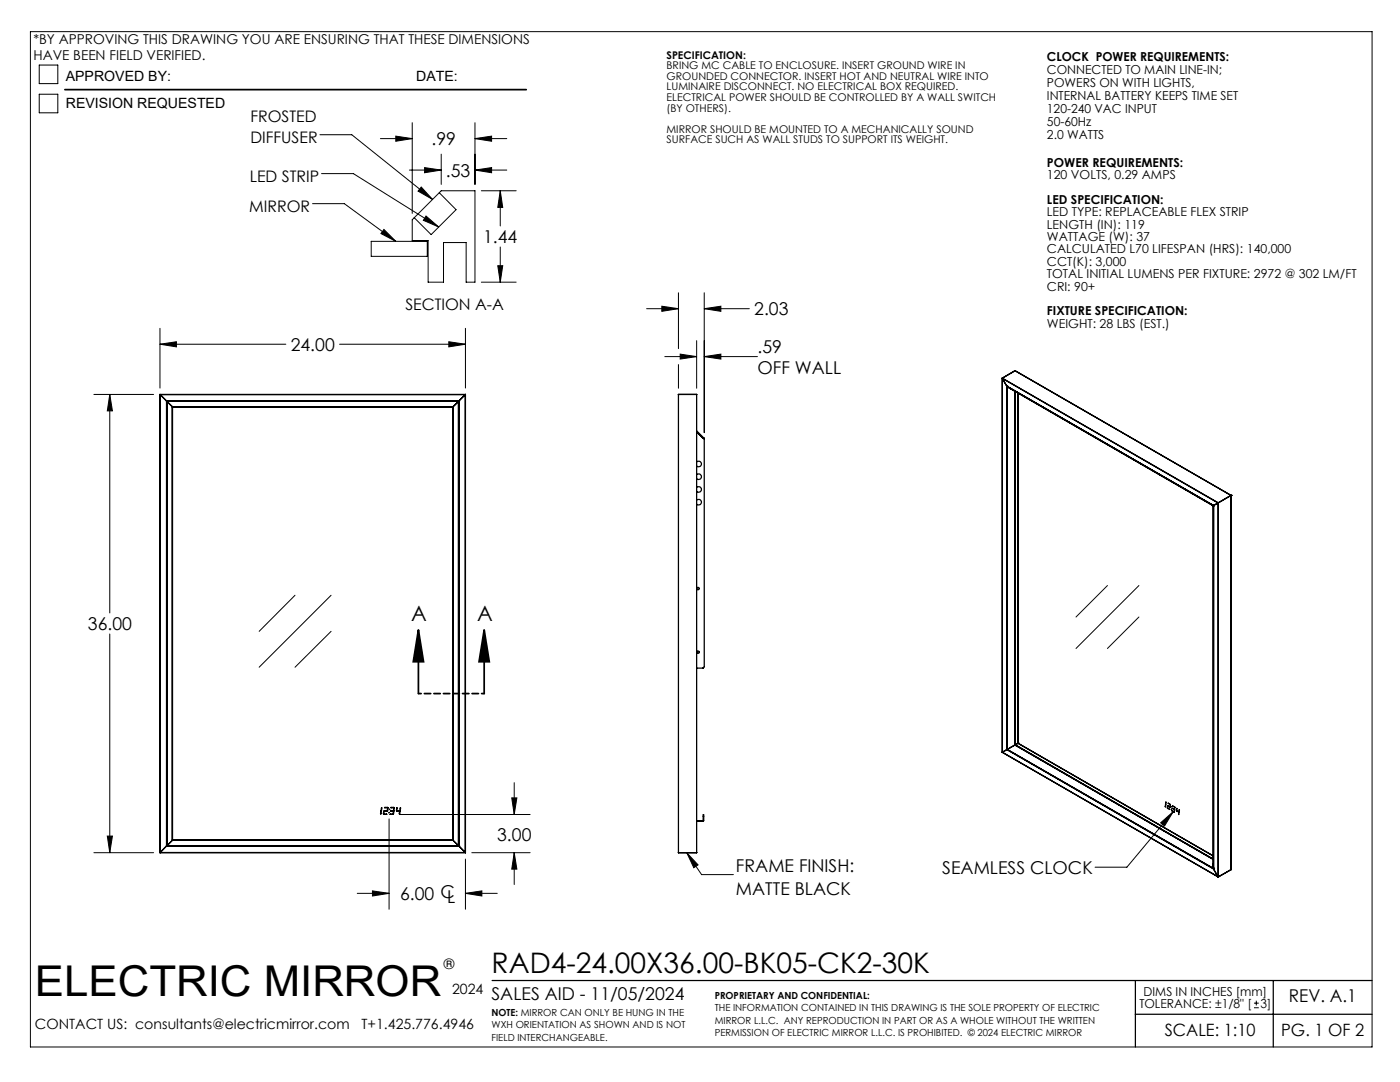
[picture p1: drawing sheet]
<svg xmlns="http://www.w3.org/2000/svg" width="279mm" height="216mm" viewBox="0 0 279 216" stroke-linecap="round" stroke-linejoin="round" font-family="sans-serif">
<g fill="none" stroke="#000" stroke-width=".2">
<path d="M6.1 6.3h267.7v202.6h-267.7zM7.8 13h3.7v3.7h-3.7zM7.8 18.8h3.7v3.7h-3.7zM63.9 26.9h6.3l16.1 12.9M64.2 34.6h6.3l17.1 10.7M75.9 27.7h6.4M79 27.2l3.3 .5-3.3 .5zM81.7 33.9h6.4M82.3 24.5v18.1M84.1 37.3l2.2 2.5-2.9-1.7zM84.7 33.4l3.4 .5-3.4 .6zM87.7 38.5l3.3 3.3-5 5-3.3-3.4"/>
<path d="M88.1 30.8v6M94.8 27.7l3.3-.5v1zM94.8 33.9l3.3-.5v1.1zM94.8 24.5v12.3M94.8 27.7h6.3M94.8 33.9h6.3M96.1 38.1h6.9M99.8 38.1l.5 3.3h-1zM99.8 38.1v7M62.4 40.6h6.3l10.3 7.6M74.1 48.2h11.2v3h-11.2zM76.6 45.8l2.4 2.4-3-1.6z"/>
<path d="M82.3 43.9l5.8-5.8h6.7v18.2h-1.8v-7.9h-4.5v7.9h-3.1v-8.3h-3.1zM85 43.1l2.6 2.2-3.1-1.3zM96.1 56.3h6.9M99.3 53h1l-.5 3.3zM99.8 49.3v7M135.4 58.4v11.2M140.5 58.4v27.9M18.7 78.7h12M21.9 78.7l.5 3.3h-1zM21.9 78.7v43.6M31.9 68.7l3.3-.5v1zM31.9 65.5v11.9"/>
<path d="M31.9 68.7h25.1M67.8 68.7h25.1M89.6 68.2l3.3 .5-3.3 .5zM92.9 65.5v11.9M129 61.6h6.4M132.1 61.1l3.3 .5-3.3 .5zM132.7 71.2h6.3M135.4 72.7v4.8M135.7 70.7l3.3 .5-3.3 .4zM139 68v9.5M140.5 61.6l3.4-.5v1zM140.5 71.2l3.4-.5v.9z"/>
<path d="M140.5 61.6h9M140.5 71.2h10.7M58.9 118.8l-7.2 7.2M66.1 118.8l-14.4 14.3M221 116.8l-6.3 6.3M227.3 116.8l-12.6 12.6M21.9 126.5v43.6M66.1 126l-7.2 7.1M227.3 123.1l-6.3 6.3M102.1 159.2h1.1l-.6 3.3zM102.6 156.2v6.3M18.7 170.1h12"/>
<path d="M21.4 166.8h1l-.5 3.3zM71.3 178.3h6.3M74.3 177.8l3.3 .5-3.3 .5zM76.1 161.8l-.1 .7zM76.2 161.1l-.1 .7zM76.6 161.8v.7M76.7 161.8h.6M76.7 161.9l-.1 .6h.6l-.6-.1M76.8 161.1h.6l-.6 .1zM77.4 161.1v.6l-.2 .2-.6-.1M77.4 161.1l-.1 .7M77.6 162.1l.1 .1z"/>
<path d="M77.6 163.4v18M78 161.1h.6l-.5 .1zM78.5 161.9l-.6-.1 .6-.1 .1 .2-.2 .6h-.6l.1-.1 .6 .1M78.5 161.9v.6M78.6 161.8l-.1 .1M78.6 161.3l.1-.2-.1 .7zM79.2 161.1l-.1 .7zM79.7 162.5h26.1M79.8 161.8h-.6l.5 .1M79.8 161.8l.1-.7v.6l-.2 .2M79.8 161.8l-.1 .7v-.6M79.8 161.8l-.1 .1"/>
<path d="M92.9 178.3l3.3-.5v1zM92.9 171.4v10M92.9 178.3h6.3M94.2 170.1h11.6M102.6 170.1l.6 3.3h-1.1zM102.6 170.1v6.4M137.1 170.1l2.2 2.5-.8 .5zM137.1 170.1l2.9 4.4h6.4M231.6 164.2l2.5-2.2-1.7 2.8zM232.6 160.5v.5l-.1-.1zM232.6 160.5h.1M232.7 160.1l-.1 .4z"/>
<path d="M233 160.8h.1M233 161.2l.4 .3-.4-.2zM233.1 160.8l.4 .2v-.1M233.1 160.9l-.1 .3M233.1 160.3l.5 .2zM233.5 160.9l-.4-.2-.1 .1v.4M233.5 160.6l.1 .4zM233.7 161.4l.1 .1zM233.8 160.9l.1 .1zM234.1 162l-9.2 11h-6.4M234.3 162l-.4-.2 .4 .3M234.3 162v.1"/>
<path d="M234.3 162h.1M234.4 161.5l-.5-.2 .5 .3M234.4 161.6h.1M234.4 161.6l-.1 .4M234.4 161.5h.1M234.4 161.1l-.4-.3 .4 .2v.5M234.4 161.6l-.1 .5M234.4 161.1v.4M234.5 161l-.1 .1M234.8 161.7l.1-.4-.1 .6 .4 .2M234.8 161.8l.4 .2M235.2 162l.1-.4-.1 .5"/>
<path d="M235.2 162.1h.1l-.1 .5zM235.2 162l.1 .1M235.2 162h.1M250.7 199.7v.9M250.3 201.1h.9M250.3 200.2h.9"/>
<circle cx="77.7" cy="161.5" r=".06"/>
</g>
<path d="M12.9 17.9h92.1M83.5 125.7l1 6.3h-2zM83.5 125.7v12.7M96.6 125.7l1 6.3h-2zM96.6 125.7v12.7" fill="none" stroke="#000" stroke-width=".35"/>
<path d="M83.5 138.4h13.1" fill="none" stroke="#000" stroke-width=".35" stroke-dasharray="1.3 .6" stroke-dashoffset=".7"/>
<g fill="none" stroke="#000" stroke-width=".25">
<path d="M31.9 78.7h.1M31.9 78.7h61M31.9 78.7l1.3 1.3M31.9 78.7v91.4M32 78.7h60.9M32 78.7v91.4M92.9 78.7l-1.3 1.3M92.9 78.7v91.4M92.9 78.7h.1M135.4 78.7h.1M135.4 78.7h3.6M135.4 78.7v91.4"/>
<path d="M139 78.7h.1M139 78.7v91.4M200 75.5h.1M200 75.5v74.6M200 75.5l43.1 24.8M200 75.5l43.1 24.9M200 75.5l.9 1.6M200.9 77.1h.1M200.9 77.1l41.3 23.8M200.9 77.1v72.5M201 77.1v72.4M201 77.1h.1"/>
<path d="M201 77.1l.8 .5M201.8 77.6l40.3 23.3M202.5 78.1v70.6M202.6 74h.1M202.6 74l43.1 24.8M202.6 74l-2.6 1.5M202.6 78.1v70.5M203.2 78.5v69.8M33.2 80h.1M33.2 80h58.4M33.2 80v88.8M33.3 80h.1"/>
<path d="M33.3 80v88.8M34.4 81.1l-1.1-1h58.2l-1.1 1M34.4 81.2h56h-56M34.4 81.2h.1M34.4 81.1h56M34.4 81.1v86.6M34.4 81.2v86.4M90.4 81.1v86.6M91.5 80h.1M91.5 80v88.8M91.6 80h-.1M91.6 80v88.8"/>
<path d="M139 99.8a.56 .56 0 0 1 .8 0 .56 .56 0 0 1 0 .8 .56 .56 0 0 1-.8 0M139 97.3a.56 .56 0 0 1 .8 0 .56 .56 0 0 1 0 .8 .56 .56 0 0 1-.8 0M139 94.7a.56 .56 0 0 1 .8 0 .56 .56 0 0 1 0 .8 .56 .56 0 0 1-.8 0M139 92.2a.56 .56 0 0 1 .8 0 .56 .56 0 0 1 0 .8 .56 .56 0 0 1-.8 0M139 86l1.4 1.3M140.3 87.5l-1.3-1.3 1.5 1.4M140.4 87.3l-.1 .1M140.4 87.3l.1 .1M140.5 87.4v.2M140.5 87.4l-.1 .1M140.5 87.6v45.4l-.2 .3h-1.3M245.7 98.8h.1"/>
<path d="M245.7 98.8v74.7M245.7 98.8l-2.6 1.5M242.1 100.9l.1 72.4M242.2 100.9h.1M242.2 100.9h-.1M242.2 100.9v72.5M243.1 100.4l-.9 .5M243.1 100.4v74.6M243.1 100.3v.1M243.1 100.3v74.7M140.4 133.3h.1M200 150.1h.1"/>
<path d="M200 150.1l43.1 24.9M200.9 149.6l-.9 .5M200.9 149.6l41.3 23.8M201 149.5l-.1 .1M201 149.5h.1M201 149.5l41.2 23.8M202.5 148.7l-1.5 .8M202.5 148.7l39.6 22.8M202.6 148.6l-.1 .1M202.6 148.6h.1M202.6 148.6l39.5 22.8M203.2 148.3h.1"/>
<path d="M203.2 148.3l38.9 22.5M203.2 148.3l-.6 .3M31.9 170.1h61M32 170.1h-.1M32 170.1h60.9M33.2 168.8h.1M33.2 168.8h58.4M33.2 168.8l-1.2 1.3M33.3 168.8h.1M34.4 167.7l-1.1 1.1M34.4 167.7h56M34.4 167.6l56 .1"/>
<path d="M34.4 167.6v.1M90.4 167.7l1.1 1.1M91.5 168.8h.1M91.6 168.8l1.3 1.3M92.9 170.1h.1M135.4 170.1h.1M135.4 170.1h3.6M139 163.8h1.3v-1.2h.1v1.2l-1.4 .1M139 170.1h.1M242.2 173.3h.1M242.2 173.4h.1M242.2 173.4l.9 1.6"/>
<path d="M243.1 175h.1M245.7 173.5h.1M245.7 173.5l-2.6 1.5M98.2 195.7h175.6M226.6 195.7v13.2M254.1 195.7v13.2M226.6 202.4h47.2"/>
<circle cx="139.3" cy="117.4" r=".25"/>
<circle cx="139.3" cy="130.1" r=".25"/>
</g>
<g fill="#000">
<path d="M84.1 37.3l2.2 2.5-2.9-1.7zM85 43.1l2.6 2.2-3.1-1.3zM76.6 45.8l2.4 2.4-3-1.6z"/>
<path d="M31.9 68.7l3.3-.5v1zM89.6 68.2l3.3 .5-3.3 .5zM21.4 166.8h1l-.5 3.3zM21.9 78.7l.5 3.3h-1zM132.1 61.1l3.3 .5-3.3 .5zM140.5 61.6l3.4-.5v1zM140.5 71.2l3.4-.5v.9zM135.7 70.7l3.3 .5-3.3 .4zM137.1 170.1l2.2 2.5-.8 .5zM231.6 164.2l2.5-2.2-1.7 2.8z"/>
<path d="M83.5 125.7l1 6.3h-2zM96.6 125.7l1 6.3h-2z"/>
<path d="M102.1 159.2h1.1l-.6 3.3zM102.6 170.1l.6 3.3h-1.1zM74.3 177.8l3.3 .5-3.3 .5zM92.9 178.3l3.3-.5v1zM99.3 53h1l-.5 3.3zM99.8 38.1l.5 3.3h-1zM79 27.2l3.3 .5-3.3 .5zM94.8 27.7l3.3-.5v1zM94.8 33.9l3.3-.5v1.1zM84.7 33.4l3.4 .5-3.4 .6z"/>
</g>
<text font-size="8.5" x="7" y="198.7">ELECTRIC MIRROR</text>
<text font-size="5.6" x="98.1" y="194.1">RAD4-24.00X36.00-BK05-CK2-30K</text>
<g font-size="4.2">
<text x="82.1" y="123.9">A</text>
<text x="95.2" y="123.9">A</text>
</g>
<g font-size="3.5">
<text x="86.1" y="29">.99</text>
<text x="89" y="35.3">.53</text>
<text x="96.4" y="48.5">1.44</text>
<text x="150.5" y="62.9">2.03</text>
<text x="58" y="70">24.00</text>
<text x="151.2" y="70.4">.59</text>
<text x="151.2" y="74.6">OFF WALL</text>
<text x="17.5" y="125.7">36.00</text>
<text x="99.2" y="167.8">3.00</text>
<text x="79.8" y="179.6">6.00 CL</text>
<text x="146.9" y="174.1">FRAME FINISH:</text>
<text x="146.9" y="178.6">MATTE BLACK</text>
<text x="188.1" y="174.4">SEAMLESS CLOCK</text>
<text x="98.1" y="199.6">SALES AID - 11/05/2024</text>
<text x="257.2" y="200">REV. A.1</text>
</g>
<g font-size="3.4">
<text x="232.5" y="206.7">SCALE: 1:10</text>
<text x="255.7" y="206.7">PG. 1 OF 2</text>
</g>
<g font-size="3.2">
<text x="50" y="24.4">FROSTED</text>
<text x="50" y="28.6">DIFFUSER</text>
<text x="49.8" y="36.3">LED STRIP</text>
<text x="49.7" y="42.4">MIRROR</text>
<text x="80.9" y="61.8">SECTION A-A</text>
</g>
<g font-size="2.8">
<text x="13.1" y="16.2">APPROVED BY:</text>
<text x="83.1" y="16.2">DATE:</text>
<text x="13.1" y="21.6">REVISION REQUESTED</text>
<text x="88.5" y="193.4">®</text>
<text x="90.2" y="198.4">2024</text>
<text x="7" y="205.3">CONTACT US: consultants@electricmirror.com</text>
<text x="72.2" y="205.3">T+1.425.776.4946</text>
</g>
<g font-size="2.7">
<text x="6.7" y="8.9">*BY APPROVING THIS DRAWING YOU ARE ENSURING THAT THESE DIMENSIONS</text>
<text x="6.7" y="11.9">HAVE BEEN FIELD VERIFIED.</text>
</g>
<g font-size="2.5">
<text x="208.9" y="12.2">CLOCK POWER REQUIREMENTS:</text>
<text x="208.9" y="14.8">CONNECTED TO MAIN LINE-IN;</text>
<text x="208.9" y="17.4">POWERS ON WITH LIGHTS,</text>
<text x="208.9" y="20">INTERNAL BATTERY KEEPS TIME SET</text>
<text x="208.9" y="22.6">120-240 VAC INPUT</text>
<text x="208.9" y="25.2">50-60Hz</text>
<text x="208.9" y="27.8">2.0 WATTS</text>
<text x="208.9" y="33.3">POWER REQUIREMENTS:</text>
<text x="208.9" y="35.8">120 VOLTS, 0.29 AMPS</text>
<text x="208.9" y="40.7">LED SPECIFICATION:</text>
<text x="208.9" y="43.2">LED TYPE: REPLACEABLE FLEX STRIP</text>
<text x="208.9" y="45.6">LENGTH (IN): 119</text>
<text x="208.9" y="48.1">WATTAGE (W): 37</text>
<text x="208.9" y="50.6">CALCULATED L70 LIFESPAN (HRS): 140,000</text>
<text x="208.9" y="53">CCT(K): 3,000</text>
<text x="208.9" y="55.5">TOTAL INITIAL LUMENS PER FIXTURE: 2972 @ 302 LM/FT</text>
<text x="208.9" y="58">CRI: 90+</text>
<text x="208.9" y="62.9">FIXTURE SPECIFICATION:</text>
<text x="208.9" y="65.4">WEIGHT: 28 LBS (EST.)</text>
<text x="227.4" y="201.1">TOLERANCE: ±1/8&quot; [</text>
<text x="228.2" y="198.7">DIMS IN INCHES [mm]</text>
<text x="251.6" y="201.1">3]</text>
</g>
<g font-size="2.1">
<text x="133" y="11.7">SPECIFICATION:</text>
<text x="133" y="13.8">BRING MC CABLE TO ENCLOSURE. INSERT GROUND WIRE IN</text>
<text x="133" y="15.9">GROUNDED CONNECTOR. INSERT HOT AND NEUTRAL WIRE INTO</text>
<text x="133" y="18">LUMINAIRE DISCONNECT. NO ELECTRICAL BOX REQUIRED.</text>
<text x="133" y="20.1">ELECTRICAL POWER SHOULD BE CONTROLLED BY A WALL SWITCH</text>
<text x="133" y="22.3">(BY OTHERS).</text>
<text x="133" y="26.5">MIRROR SHOULD BE MOUNTED TO A MECHANICALLY SOUND</text>
<text x="133" y="28.6">SURFACE SUCH AS WALL STUDS TO SUPPORT ITS WEIGHT.</text>
</g>
<g font-size="1.9">
<text x="98.1" y="202.7">NOTE: MIRROR CAN ONLY BE HUNG IN THE</text>
<text x="142.6" y="199.3">PROPRIETARY AND CONFIDENTIAL:</text>
<text x="142.6" y="201.8">THE INFORMATION CONTAINED IN THIS DRAWING IS THE SOLE PROPERTY OF ELECTRIC</text>
<text x="98.1" y="205.2">WXH ORIENTATION AS SHOWN AND IS NOT</text>
<text x="98.1" y="207.7">FIELD INTERCHANGEABLE.</text>
<text x="142.6" y="204.2">MIRROR L.L.C. ANY REPRODUCTION IN PART OR AS A WHOLE WITHOUT THE WRITTEN</text>
<text x="142.6" y="206.7">PERMISSION OF ELECTRIC MIRROR L.L.C. IS PROHIBITED. © 2024 ELECTRIC MIRROR</text>
</g>
</svg>
